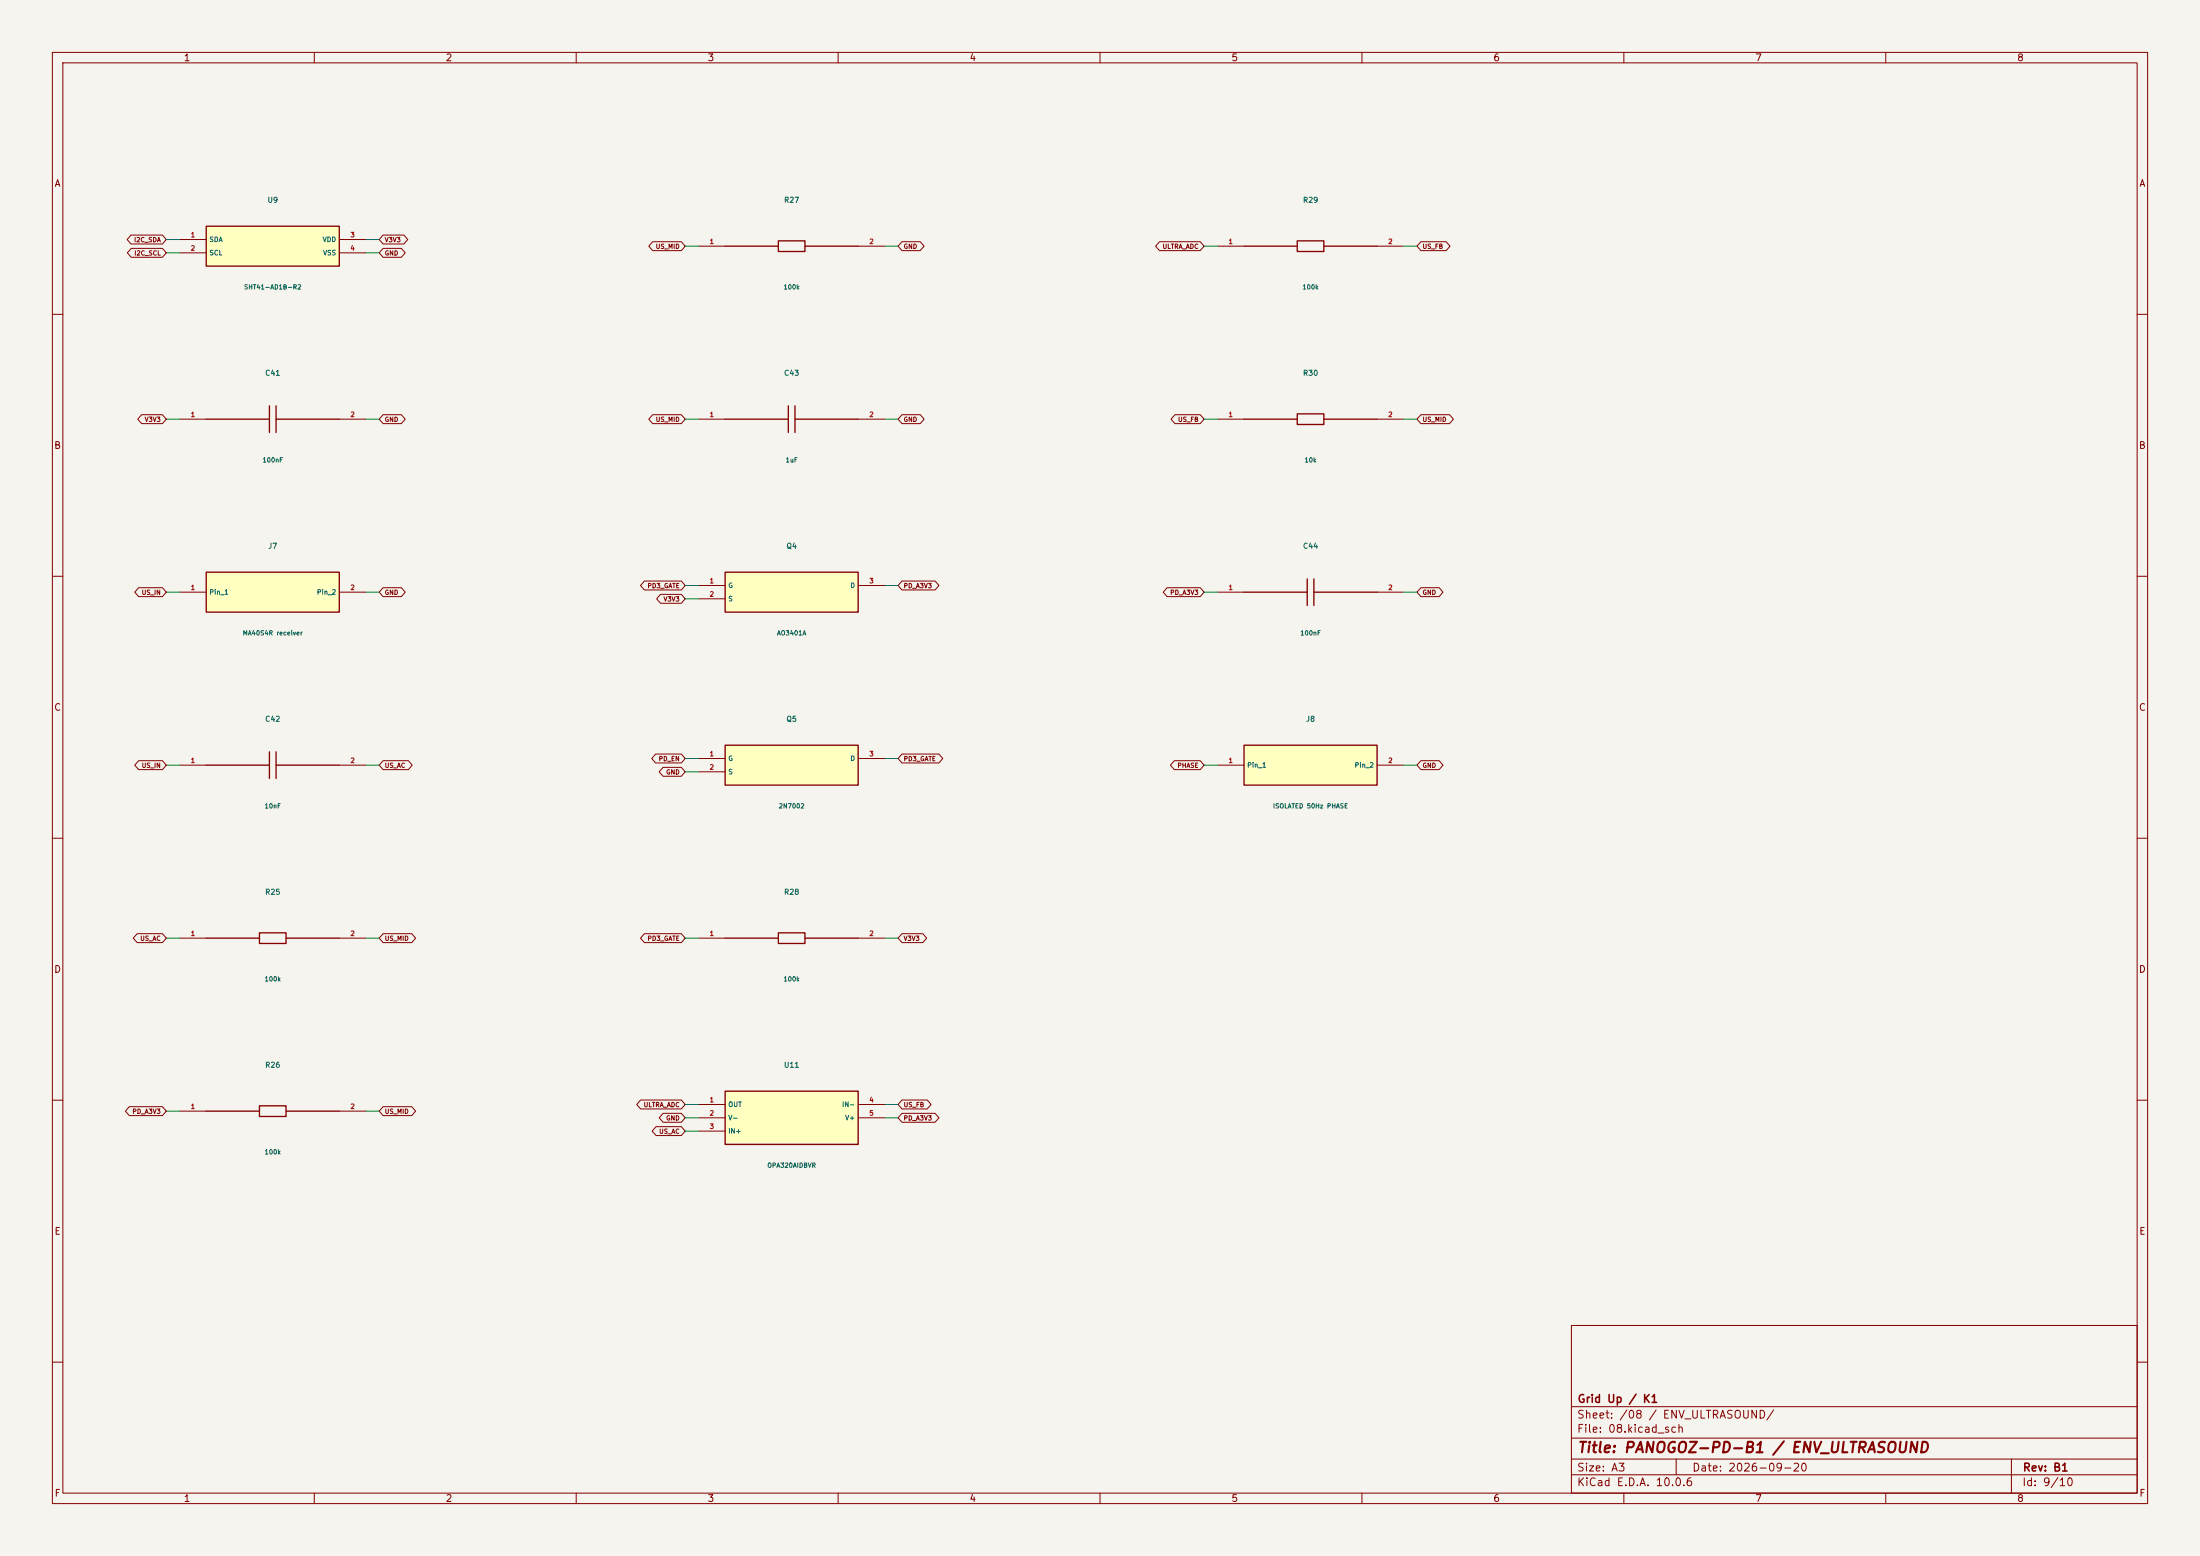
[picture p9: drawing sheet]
(kicad_sch (version 20250114) (generator "eeschema") (paper "A3") (title_block (title "PANOGOZ-PD-B1 / ENV_ULTRASOUND") (date "2026-09-20") (rev "B1") (company "Grid Up / K1")) (lib_symbols (symbol "B1:U9" (pin_names (offset .5)) (in_bom yes) (on_board yes) (property "Reference" "U" (at 0 8.81 0) (effects (font (size 1 1)))) (property "Value" "SHT41-AD1B-R2" (at 0 -6.8100000000000005 0) (effects (font (size 1 1)))) (symbol "U9_0_1" (rectangle (start -12.7 3.81) (end 12.7 -3.81) (stroke (width .254) (type default)) (fill (type background)))) (symbol "U9_1_1" (pin bidirectional line (at -17.78 1.27 0) (length 5.08) (name "SDA" (effects (font (size .9 .9)))) (number "1" (effects (font (size .9 .9))))) (pin input line (at -17.78 -1.27 0) (length 5.08) (name "SCL" (effects (font (size .9 .9)))) (number "2" (effects (font (size .9 .9))))) (pin power_in line (at 17.78 1.27 180) (length 5.08) (name "VDD" (effects (font (size .9 .9)))) (number "3" (effects (font (size .9 .9))))) (pin power_in line (at 17.78 -1.27 180) (length 5.08) (name "VSS" (effects (font (size .9 .9)))) (number "4" (effects (font (size .9 .9))))))) (symbol "B1:C41" (pin_names (offset .5)) (in_bom yes) (on_board yes) (property "Reference" "U" (at 0 8.81 0) (effects (font (size 1 1)))) (property "Value" "100nF" (at 0 -6.8100000000000005 0) (effects (font (size 1 1)))) (symbol "C41_0_1" (polyline (pts (xy -0.635 -2.54) (xy -0.635 2.54)) (stroke (width .254) (type default)) (fill (type none))) (polyline (pts (xy 0.635 -2.54) (xy 0.635 2.54)) (stroke (width .254) (type default)) (fill (type none))) (polyline (pts (xy -12.7 0) (xy -0.635 0)) (stroke (width .254) (type default)) (fill (type none))) (polyline (pts (xy 0.635 0) (xy 12.7 0)) (stroke (width .254) (type default)) (fill (type none)))) (symbol "C41_1_1" (pin passive line (at -17.78 0.0 0) (length 5.08) (name "" (effects (font (size .9 .9)))) (number "1" (effects (font (size .9 .9))))) (pin passive line (at 17.78 0.0 180) (length 5.08) (name "" (effects (font (size .9 .9)))) (number "2" (effects (font (size .9 .9))))))) (symbol "B1:J7" (pin_names (offset .5)) (in_bom yes) (on_board yes) (property "Reference" "U" (at 0 8.81 0) (effects (font (size 1 1)))) (property "Value" "MA40S4R receiver" (at 0 -6.8100000000000005 0) (effects (font (size 1 1)))) (symbol "J7_0_1" (rectangle (start -12.7 3.81) (end 12.7 -3.81) (stroke (width .254) (type default)) (fill (type background)))) (symbol "J7_1_1" (pin passive line (at -17.78 0.0 0) (length 5.08) (name "Pin_1" (effects (font (size .9 .9)))) (number "1" (effects (font (size .9 .9))))) (pin passive line (at 17.78 0.0 180) (length 5.08) (name "Pin_2" (effects (font (size .9 .9)))) (number "2" (effects (font (size .9 .9))))))) (symbol "B1:C42" (pin_names (offset .5)) (in_bom yes) (on_board yes) (property "Reference" "U" (at 0 8.81 0) (effects (font (size 1 1)))) (property "Value" "10nF" (at 0 -6.8100000000000005 0) (effects (font (size 1 1)))) (symbol "C42_0_1" (polyline (pts (xy -0.635 -2.54) (xy -0.635 2.54)) (stroke (width .254) (type default)) (fill (type none))) (polyline (pts (xy 0.635 -2.54) (xy 0.635 2.54)) (stroke (width .254) (type default)) (fill (type none))) (polyline (pts (xy -12.7 0) (xy -0.635 0)) (stroke (width .254) (type default)) (fill (type none))) (polyline (pts (xy 0.635 0) (xy 12.7 0)) (stroke (width .254) (type default)) (fill (type none)))) (symbol "C42_1_1" (pin passive line (at -17.78 0.0 0) (length 5.08) (name "" (effects (font (size .9 .9)))) (number "1" (effects (font (size .9 .9))))) (pin passive line (at 17.78 0.0 180) (length 5.08) (name "" (effects (font (size .9 .9)))) (number "2" (effects (font (size .9 .9))))))) (symbol "B1:R25" (pin_names (offset .5)) (in_bom yes) (on_board yes) (property "Reference" "U" (at 0 8.81 0) (effects (font (size 1 1)))) (property "Value" "100k" (at 0 -6.8100000000000005 0) (effects (font (size 1 1)))) (symbol "R25_0_1" (rectangle (start -2.54 1.016) (end 2.54 -1.016) (stroke (width .254) (type default)) (fill (type none))) (polyline (pts (xy -12.7 0) (xy -2.54 0)) (stroke (width .254) (type default)) (fill (type none))) (polyline (pts (xy 2.54 0) (xy 12.7 0)) (stroke (width .254) (type default)) (fill (type none)))) (symbol "R25_1_1" (pin passive line (at -17.78 0.0 0) (length 5.08) (name "" (effects (font (size .9 .9)))) (number "1" (effects (font (size .9 .9))))) (pin passive line (at 17.78 0.0 180) (length 5.08) (name "" (effects (font (size .9 .9)))) (number "2" (effects (font (size .9 .9))))))) (symbol "B1:R26" (pin_names (offset .5)) (in_bom yes) (on_board yes) (property "Reference" "U" (at 0 8.81 0) (effects (font (size 1 1)))) (property "Value" "100k" (at 0 -6.8100000000000005 0) (effects (font (size 1 1)))) (symbol "R26_0_1" (rectangle (start -2.54 1.016) (end 2.54 -1.016) (stroke (width .254) (type default)) (fill (type none))) (polyline (pts (xy -12.7 0) (xy -2.54 0)) (stroke (width .254) (type default)) (fill (type none))) (polyline (pts (xy 2.54 0) (xy 12.7 0)) (stroke (width .254) (type default)) (fill (type none)))) (symbol "R26_1_1" (pin passive line (at -17.78 0.0 0) (length 5.08) (name "" (effects (font (size .9 .9)))) (number "1" (effects (font (size .9 .9))))) (pin passive line (at 17.78 0.0 180) (length 5.08) (name "" (effects (font (size .9 .9)))) (number "2" (effects (font (size .9 .9))))))) (symbol "B1:R27" (pin_names (offset .5)) (in_bom yes) (on_board yes) (property "Reference" "U" (at 0 8.81 0) (effects (font (size 1 1)))) (property "Value" "100k" (at 0 -6.8100000000000005 0) (effects (font (size 1 1)))) (symbol "R27_0_1" (rectangle (start -2.54 1.016) (end 2.54 -1.016) (stroke (width .254) (type default)) (fill (type none))) (polyline (pts (xy -12.7 0) (xy -2.54 0)) (stroke (width .254) (type default)) (fill (type none))) (polyline (pts (xy 2.54 0) (xy 12.7 0)) (stroke (width .254) (type default)) (fill (type none)))) (symbol "R27_1_1" (pin passive line (at -17.78 0.0 0) (length 5.08) (name "" (effects (font (size .9 .9)))) (number "1" (effects (font (size .9 .9))))) (pin passive line (at 17.78 0.0 180) (length 5.08) (name "" (effects (font (size .9 .9)))) (number "2" (effects (font (size .9 .9))))))) (symbol "B1:C43" (pin_names (offset .5)) (in_bom yes) (on_board yes) (property "Reference" "U" (at 0 8.81 0) (effects (font (size 1 1)))) (property "Value" "1uF" (at 0 -6.8100000000000005 0) (effects (font (size 1 1)))) (symbol "C43_0_1" (polyline (pts (xy -0.635 -2.54) (xy -0.635 2.54)) (stroke (width .254) (type default)) (fill (type none))) (polyline (pts (xy 0.635 -2.54) (xy 0.635 2.54)) (stroke (width .254) (type default)) (fill (type none))) (polyline (pts (xy -12.7 0) (xy -0.635 0)) (stroke (width .254) (type default)) (fill (type none))) (polyline (pts (xy 0.635 0) (xy 12.7 0)) (stroke (width .254) (type default)) (fill (type none)))) (symbol "C43_1_1" (pin passive line (at -17.78 0.0 0) (length 5.08) (name "" (effects (font (size .9 .9)))) (number "1" (effects (font (size .9 .9))))) (pin passive line (at 17.78 0.0 180) (length 5.08) (name "" (effects (font (size .9 .9)))) (number "2" (effects (font (size .9 .9))))))) (symbol "B1:Q4" (pin_names (offset .5)) (in_bom yes) (on_board yes) (property "Reference" "U" (at 0 8.81 0) (effects (font (size 1 1)))) (property "Value" "AO3401A" (at 0 -6.8100000000000005 0) (effects (font (size 1 1)))) (symbol "Q4_0_1" (rectangle (start -12.7 3.81) (end 12.7 -3.81) (stroke (width .254) (type default)) (fill (type background)))) (symbol "Q4_1_1" (pin input line (at -17.78 1.27 0) (length 5.08) (name "G" (effects (font (size .9 .9)))) (number "1" (effects (font (size .9 .9))))) (pin passive line (at -17.78 -1.27 0) (length 5.08) (name "S" (effects (font (size .9 .9)))) (number "2" (effects (font (size .9 .9))))) (pin passive line (at 17.78 1.27 180) (length 5.08) (name "D" (effects (font (size .9 .9)))) (number "3" (effects (font (size .9 .9))))))) (symbol "B1:Q5" (pin_names (offset .5)) (in_bom yes) (on_board yes) (property "Reference" "U" (at 0 8.81 0) (effects (font (size 1 1)))) (property "Value" "2N7002" (at 0 -6.8100000000000005 0) (effects (font (size 1 1)))) (symbol "Q5_0_1" (rectangle (start -12.7 3.81) (end 12.7 -3.81) (stroke (width .254) (type default)) (fill (type background)))) (symbol "Q5_1_1" (pin input line (at -17.78 1.27 0) (length 5.08) (name "G" (effects (font (size .9 .9)))) (number "1" (effects (font (size .9 .9))))) (pin passive line (at -17.78 -1.27 0) (length 5.08) (name "S" (effects (font (size .9 .9)))) (number "2" (effects (font (size .9 .9))))) (pin passive line (at 17.78 1.27 180) (length 5.08) (name "D" (effects (font (size .9 .9)))) (number "3" (effects (font (size .9 .9))))))) (symbol "B1:R28" (pin_names (offset .5)) (in_bom yes) (on_board yes) (property "Reference" "U" (at 0 8.81 0) (effects (font (size 1 1)))) (property "Value" "100k" (at 0 -6.8100000000000005 0) (effects (font (size 1 1)))) (symbol "R28_0_1" (rectangle (start -2.54 1.016) (end 2.54 -1.016) (stroke (width .254) (type default)) (fill (type none))) (polyline (pts (xy -12.7 0) (xy -2.54 0)) (stroke (width .254) (type default)) (fill (type none))) (polyline (pts (xy 2.54 0) (xy 12.7 0)) (stroke (width .254) (type default)) (fill (type none)))) (symbol "R28_1_1" (pin passive line (at -17.78 0.0 0) (length 5.08) (name "" (effects (font (size .9 .9)))) (number "1" (effects (font (size .9 .9))))) (pin passive line (at 17.78 0.0 180) (length 5.08) (name "" (effects (font (size .9 .9)))) (number "2" (effects (font (size .9 .9))))))) (symbol "B1:U11" (pin_names (offset .5)) (in_bom yes) (on_board yes) (property "Reference" "U" (at 0 10.08 0) (effects (font (size 1 1)))) (property "Value" "OPA320AIDBVR" (at 0 -8.08 0) (effects (font (size 1 1)))) (symbol "U11_0_1" (rectangle (start -12.7 5.08) (end 12.7 -5.08) (stroke (width .254) (type default)) (fill (type background)))) (symbol "U11_1_1" (pin output line (at -17.78 2.54 0) (length 5.08) (name "OUT" (effects (font (size .9 .9)))) (number "1" (effects (font (size .9 .9))))) (pin power_in line (at -17.78 0.0 0) (length 5.08) (name "V-" (effects (font (size .9 .9)))) (number "2" (effects (font (size .9 .9))))) (pin input line (at -17.78 -2.54 0) (length 5.08) (name "IN+" (effects (font (size .9 .9)))) (number "3" (effects (font (size .9 .9))))) (pin input line (at 17.78 2.54 180) (length 5.08) (name "IN-" (effects (font (size .9 .9)))) (number "4" (effects (font (size .9 .9))))) (pin power_in line (at 17.78 0.0 180) (length 5.08) (name "V+" (effects (font (size .9 .9)))) (number "5" (effects (font (size .9 .9))))))) (symbol "B1:R29" (pin_names (offset .5)) (in_bom yes) (on_board yes) (property "Reference" "U" (at 0 8.81 0) (effects (font (size 1 1)))) (property "Value" "100k" (at 0 -6.8100000000000005 0) (effects (font (size 1 1)))) (symbol "R29_0_1" (rectangle (start -2.54 1.016) (end 2.54 -1.016) (stroke (width .254) (type default)) (fill (type none))) (polyline (pts (xy -12.7 0) (xy -2.54 0)) (stroke (width .254) (type default)) (fill (type none))) (polyline (pts (xy 2.54 0) (xy 12.7 0)) (stroke (width .254) (type default)) (fill (type none)))) (symbol "R29_1_1" (pin passive line (at -17.78 0.0 0) (length 5.08) (name "" (effects (font (size .9 .9)))) (number "1" (effects (font (size .9 .9))))) (pin passive line (at 17.78 0.0 180) (length 5.08) (name "" (effects (font (size .9 .9)))) (number "2" (effects (font (size .9 .9))))))) (symbol "B1:R30" (pin_names (offset .5)) (in_bom yes) (on_board yes) (property "Reference" "U" (at 0 8.81 0) (effects (font (size 1 1)))) (property "Value" "10k" (at 0 -6.8100000000000005 0) (effects (font (size 1 1)))) (symbol "R30_0_1" (rectangle (start -2.54 1.016) (end 2.54 -1.016) (stroke (width .254) (type default)) (fill (type none))) (polyline (pts (xy -12.7 0) (xy -2.54 0)) (stroke (width .254) (type default)) (fill (type none))) (polyline (pts (xy 2.54 0) (xy 12.7 0)) (stroke (width .254) (type default)) (fill (type none)))) (symbol "R30_1_1" (pin passive line (at -17.78 0.0 0) (length 5.08) (name "" (effects (font (size .9 .9)))) (number "1" (effects (font (size .9 .9))))) (pin passive line (at 17.78 0.0 180) (length 5.08) (name "" (effects (font (size .9 .9)))) (number "2" (effects (font (size .9 .9))))))) (symbol "B1:C44" (pin_names (offset .5)) (in_bom yes) (on_board yes) (property "Reference" "U" (at 0 8.81 0) (effects (font (size 1 1)))) (property "Value" "100nF" (at 0 -6.8100000000000005 0) (effects (font (size 1 1)))) (symbol "C44_0_1" (polyline (pts (xy -0.635 -2.54) (xy -0.635 2.54)) (stroke (width .254) (type default)) (fill (type none))) (polyline (pts (xy 0.635 -2.54) (xy 0.635 2.54)) (stroke (width .254) (type default)) (fill (type none))) (polyline (pts (xy -12.7 0) (xy -0.635 0)) (stroke (width .254) (type default)) (fill (type none))) (polyline (pts (xy 0.635 0) (xy 12.7 0)) (stroke (width .254) (type default)) (fill (type none)))) (symbol "C44_1_1" (pin passive line (at -17.78 0.0 0) (length 5.08) (name "" (effects (font (size .9 .9)))) (number "1" (effects (font (size .9 .9))))) (pin passive line (at 17.78 0.0 180) (length 5.08) (name "" (effects (font (size .9 .9)))) (number "2" (effects (font (size .9 .9))))))) (symbol "B1:J8" (pin_names (offset .5)) (in_bom yes) (on_board yes) (property "Reference" "U" (at 0 8.81 0) (effects (font (size 1 1)))) (property "Value" "ISOLATED 50Hz PHASE" (at 0 -6.8100000000000005 0) (effects (font (size 1 1)))) (symbol "J8_0_1" (rectangle (start -12.7 3.81) (end 12.7 -3.81) (stroke (width .254) (type default)) (fill (type background)))) (symbol "J8_1_1" (pin passive line (at -17.78 0.0 0) (length 5.08) (name "Pin_1" (effects (font (size .9 .9)))) (number "1" (effects (font (size .9 .9))))) (pin passive line (at 17.78 0.0 180) (length 5.08) (name "Pin_2" (effects (font (size .9 .9)))) (number "2" (effects (font (size .9 .9))))))))
(symbol (lib_id "B1:U9") (at 52.07 46.99 0) (unit 1) (in_bom yes) (on_board yes) (property "Reference" "U9" (at 52.07 38.18 0) (effects (font (size 1 1)) )) (property "Value" "SHT41-AD1B-R2" (at 52.07 54.800000000000004 0) (effects (font (size 0.85 0.85)) )) (property "Footprint" "Sensor_Humidity:Sensirion_DFN-4_1.5x1.5mm_P0.8mm_SHT4x_NoCentralPad" (at 52.07 46.99 0) (effects (font (size 0.85 0.85)) (hide yes))) (property "MPN" "SHT41-AD1B-R2" (at 52.07 46.99 0) (effects (font (size 0.85 0.85)) (hide yes))))
(wire (pts (xy 34.29 45.72) (xy 31.75 45.72)) (stroke (width 0) (type default)))
(global_label "I2C_SDA" (shape bidirectional) (at 31.75 45.72 180) (effects (font (size .85 .85)) (justify right)) (property "Intersheetrefs" "${INTERSHEET_REFS}" (at 31.75 45.72 0) (effects (font (size 1 1)) (hide yes))))
(wire (pts (xy 34.29 48.260000000000005) (xy 31.75 48.260000000000005)) (stroke (width 0) (type default)))
(global_label "I2C_SCL" (shape bidirectional) (at 31.75 48.260000000000005 180) (effects (font (size .85 .85)) (justify right)) (property "Intersheetrefs" "${INTERSHEET_REFS}" (at 31.75 48.260000000000005 0) (effects (font (size 1 1)) (hide yes))))
(wire (pts (xy 69.85 45.72) (xy 72.39 45.72)) (stroke (width 0) (type default)))
(global_label "V3V3" (shape bidirectional) (at 72.39 45.72 0) (effects (font (size .85 .85)) (justify left)) (property "Intersheetrefs" "${INTERSHEET_REFS}" (at 72.39 45.72 0) (effects (font (size 1 1)) (hide yes))))
(wire (pts (xy 69.85 48.260000000000005) (xy 72.39 48.260000000000005)) (stroke (width 0) (type default)))
(global_label "GND" (shape bidirectional) (at 72.39 48.260000000000005 0) (effects (font (size .85 .85)) (justify left)) (property "Intersheetrefs" "${INTERSHEET_REFS}" (at 72.39 48.260000000000005 0) (effects (font (size 1 1)) (hide yes))))
(symbol (lib_id "B1:C41") (at 52.07 80.00999999999999 0) (unit 1) (in_bom yes) (on_board yes) (property "Reference" "C41" (at 52.07 71.19999999999999 0) (effects (font (size 1 1)) )) (property "Value" "100nF" (at 52.07 87.82 0) (effects (font (size 0.85 0.85)) )) (property "Footprint" "Capacitor_SMD:C_0402_1005Metric" (at 52.07 80.00999999999999 0) (effects (font (size 0.85 0.85)) (hide yes))) (property "MPN" "X7R 16V 100nF" (at 52.07 80.00999999999999 0) (effects (font (size 0.85 0.85)) (hide yes))))
(wire (pts (xy 34.29 80.00999999999999) (xy 31.75 80.00999999999999)) (stroke (width 0) (type default)))
(global_label "V3V3" (shape bidirectional) (at 31.75 80.00999999999999 180) (effects (font (size .85 .85)) (justify right)) (property "Intersheetrefs" "${INTERSHEET_REFS}" (at 31.75 80.00999999999999 0) (effects (font (size 1 1)) (hide yes))))
(wire (pts (xy 69.85 80.00999999999999) (xy 72.39 80.00999999999999)) (stroke (width 0) (type default)))
(global_label "GND" (shape bidirectional) (at 72.39 80.00999999999999 0) (effects (font (size .85 .85)) (justify left)) (property "Intersheetrefs" "${INTERSHEET_REFS}" (at 72.39 80.00999999999999 0) (effects (font (size 1 1)) (hide yes))))
(symbol (lib_id "B1:J7") (at 52.07 113.02999999999999 0) (unit 1) (in_bom yes) (on_board yes) (property "Reference" "J7" (at 52.07 104.21999999999998 0) (effects (font (size 1 1)) )) (property "Value" "MA40S4R receiver" (at 52.07 120.83999999999999 0) (effects (font (size 0.85 0.85)) )) (property "Footprint" "Connector_JST:JST_SH_SM02B-SRSS-TB_1x02-1MP_P1.00mm_Horizontal" (at 52.07 113.02999999999999 0) (effects (font (size 0.85 0.85)) (hide yes))) (property "MPN" "MA40S4R receiver" (at 52.07 113.02999999999999 0) (effects (font (size 0.85 0.85)) (hide yes))))
(wire (pts (xy 34.29 113.02999999999999) (xy 31.75 113.02999999999999)) (stroke (width 0) (type default)))
(global_label "US_IN" (shape bidirectional) (at 31.75 113.02999999999999 180) (effects (font (size .85 .85)) (justify right)) (property "Intersheetrefs" "${INTERSHEET_REFS}" (at 31.75 113.02999999999999 0) (effects (font (size 1 1)) (hide yes))))
(wire (pts (xy 69.85 113.02999999999999) (xy 72.39 113.02999999999999)) (stroke (width 0) (type default)))
(global_label "GND" (shape bidirectional) (at 72.39 113.02999999999999 0) (effects (font (size .85 .85)) (justify left)) (property "Intersheetrefs" "${INTERSHEET_REFS}" (at 72.39 113.02999999999999 0) (effects (font (size 1 1)) (hide yes))))
(symbol (lib_id "B1:C42") (at 52.07 146.04999999999998 0) (unit 1) (in_bom yes) (on_board yes) (property "Reference" "C42" (at 52.07 137.23999999999998 0) (effects (font (size 1 1)) )) (property "Value" "10nF" (at 52.07 153.85999999999999 0) (effects (font (size 0.85 0.85)) )) (property "Footprint" "Capacitor_SMD:C_0402_1005Metric" (at 52.07 146.04999999999998 0) (effects (font (size 0.85 0.85)) (hide yes))) (property "MPN" "X7R 16V 10nF" (at 52.07 146.04999999999998 0) (effects (font (size 0.85 0.85)) (hide yes))))
(wire (pts (xy 34.29 146.04999999999998) (xy 31.75 146.04999999999998)) (stroke (width 0) (type default)))
(global_label "US_IN" (shape bidirectional) (at 31.75 146.04999999999998 180) (effects (font (size .85 .85)) (justify right)) (property "Intersheetrefs" "${INTERSHEET_REFS}" (at 31.75 146.04999999999998 0) (effects (font (size 1 1)) (hide yes))))
(wire (pts (xy 69.85 146.04999999999998) (xy 72.39 146.04999999999998)) (stroke (width 0) (type default)))
(global_label "US_AC" (shape bidirectional) (at 72.39 146.04999999999998 0) (effects (font (size .85 .85)) (justify left)) (property "Intersheetrefs" "${INTERSHEET_REFS}" (at 72.39 146.04999999999998 0) (effects (font (size 1 1)) (hide yes))))
(symbol (lib_id "B1:R25") (at 52.07 179.07 0) (unit 1) (in_bom yes) (on_board yes) (property "Reference" "R25" (at 52.07 170.26 0) (effects (font (size 1 1)) )) (property "Value" "100k" (at 52.07 186.88 0) (effects (font (size 0.85 0.85)) )) (property "Footprint" "Resistor_SMD:R_0402_1005Metric" (at 52.07 179.07 0) (effects (font (size 0.85 0.85)) (hide yes))) (property "MPN" "1% thick film 100k" (at 52.07 179.07 0) (effects (font (size 0.85 0.85)) (hide yes))))
(wire (pts (xy 34.29 179.07) (xy 31.75 179.07)) (stroke (width 0) (type default)))
(global_label "US_AC" (shape bidirectional) (at 31.75 179.07 180) (effects (font (size .85 .85)) (justify right)) (property "Intersheetrefs" "${INTERSHEET_REFS}" (at 31.75 179.07 0) (effects (font (size 1 1)) (hide yes))))
(wire (pts (xy 69.85 179.07) (xy 72.39 179.07)) (stroke (width 0) (type default)))
(global_label "US_MID" (shape bidirectional) (at 72.39 179.07 0) (effects (font (size .85 .85)) (justify left)) (property "Intersheetrefs" "${INTERSHEET_REFS}" (at 72.39 179.07 0) (effects (font (size 1 1)) (hide yes))))
(symbol (lib_id "B1:R26") (at 52.07 212.08999999999997 0) (unit 1) (in_bom yes) (on_board yes) (property "Reference" "R26" (at 52.07 203.27999999999997 0) (effects (font (size 1 1)) )) (property "Value" "100k" (at 52.07 219.89999999999998 0) (effects (font (size 0.85 0.85)) )) (property "Footprint" "Resistor_SMD:R_0402_1005Metric" (at 52.07 212.08999999999997 0) (effects (font (size 0.85 0.85)) (hide yes))) (property "MPN" "1% thick film 100k" (at 52.07 212.08999999999997 0) (effects (font (size 0.85 0.85)) (hide yes))))
(wire (pts (xy 34.29 212.08999999999997) (xy 31.75 212.08999999999997)) (stroke (width 0) (type default)))
(global_label "PD_A3V3" (shape bidirectional) (at 31.75 212.08999999999997 180) (effects (font (size .85 .85)) (justify right)) (property "Intersheetrefs" "${INTERSHEET_REFS}" (at 31.75 212.08999999999997 0) (effects (font (size 1 1)) (hide yes))))
(wire (pts (xy 69.85 212.08999999999997) (xy 72.39 212.08999999999997)) (stroke (width 0) (type default)))
(global_label "US_MID" (shape bidirectional) (at 72.39 212.08999999999997 0) (effects (font (size .85 .85)) (justify left)) (property "Intersheetrefs" "${INTERSHEET_REFS}" (at 72.39 212.08999999999997 0) (effects (font (size 1 1)) (hide yes))))
(symbol (lib_id "B1:R27") (at 151.13 46.99 0) (unit 1) (in_bom yes) (on_board yes) (property "Reference" "R27" (at 151.13 38.18 0) (effects (font (size 1 1)) )) (property "Value" "100k" (at 151.13 54.800000000000004 0) (effects (font (size 0.85 0.85)) )) (property "Footprint" "Resistor_SMD:R_0402_1005Metric" (at 151.13 46.99 0) (effects (font (size 0.85 0.85)) (hide yes))) (property "MPN" "1% thick film 100k" (at 151.13 46.99 0) (effects (font (size 0.85 0.85)) (hide yes))))
(wire (pts (xy 133.35 46.99) (xy 130.81 46.99)) (stroke (width 0) (type default)))
(global_label "US_MID" (shape bidirectional) (at 130.81 46.99 180) (effects (font (size .85 .85)) (justify right)) (property "Intersheetrefs" "${INTERSHEET_REFS}" (at 130.81 46.99 0) (effects (font (size 1 1)) (hide yes))))
(wire (pts (xy 168.91 46.99) (xy 171.45 46.99)) (stroke (width 0) (type default)))
(global_label "GND" (shape bidirectional) (at 171.45 46.99 0) (effects (font (size .85 .85)) (justify left)) (property "Intersheetrefs" "${INTERSHEET_REFS}" (at 171.45 46.99 0) (effects (font (size 1 1)) (hide yes))))
(symbol (lib_id "B1:C43") (at 151.13 80.00999999999999 0) (unit 1) (in_bom yes) (on_board yes) (property "Reference" "C43" (at 151.13 71.19999999999999 0) (effects (font (size 1 1)) )) (property "Value" "1uF" (at 151.13 87.82 0) (effects (font (size 0.85 0.85)) )) (property "Footprint" "Capacitor_SMD:C_0402_1005Metric" (at 151.13 80.00999999999999 0) (effects (font (size 0.85 0.85)) (hide yes))) (property "MPN" "X7R 16V 1uF" (at 151.13 80.00999999999999 0) (effects (font (size 0.85 0.85)) (hide yes))))
(wire (pts (xy 133.35 80.00999999999999) (xy 130.81 80.00999999999999)) (stroke (width 0) (type default)))
(global_label "US_MID" (shape bidirectional) (at 130.81 80.00999999999999 180) (effects (font (size .85 .85)) (justify right)) (property "Intersheetrefs" "${INTERSHEET_REFS}" (at 130.81 80.00999999999999 0) (effects (font (size 1 1)) (hide yes))))
(wire (pts (xy 168.91 80.00999999999999) (xy 171.45 80.00999999999999)) (stroke (width 0) (type default)))
(global_label "GND" (shape bidirectional) (at 171.45 80.00999999999999 0) (effects (font (size .85 .85)) (justify left)) (property "Intersheetrefs" "${INTERSHEET_REFS}" (at 171.45 80.00999999999999 0) (effects (font (size 1 1)) (hide yes))))
(symbol (lib_id "B1:Q4") (at 151.13 113.02999999999999 0) (unit 1) (in_bom yes) (on_board yes) (property "Reference" "Q4" (at 151.13 104.21999999999998 0) (effects (font (size 1 1)) )) (property "Value" "AO3401A" (at 151.13 120.83999999999999 0) (effects (font (size 0.85 0.85)) )) (property "Footprint" "Package_TO_SOT_SMD:SOT-23" (at 151.13 113.02999999999999 0) (effects (font (size 0.85 0.85)) (hide yes))) (property "MPN" "AO3401A" (at 151.13 113.02999999999999 0) (effects (font (size 0.85 0.85)) (hide yes))))
(wire (pts (xy 133.35 111.75999999999999) (xy 130.81 111.75999999999999)) (stroke (width 0) (type default)))
(global_label "PD3_GATE" (shape bidirectional) (at 130.81 111.75999999999999 180) (effects (font (size .85 .85)) (justify right)) (property "Intersheetrefs" "${INTERSHEET_REFS}" (at 130.81 111.75999999999999 0) (effects (font (size 1 1)) (hide yes))))
(wire (pts (xy 133.35 114.29999999999998) (xy 130.81 114.29999999999998)) (stroke (width 0) (type default)))
(global_label "V3V3" (shape bidirectional) (at 130.81 114.29999999999998 180) (effects (font (size .85 .85)) (justify right)) (property "Intersheetrefs" "${INTERSHEET_REFS}" (at 130.81 114.29999999999998 0) (effects (font (size 1 1)) (hide yes))))
(wire (pts (xy 168.91 111.75999999999999) (xy 171.45 111.75999999999999)) (stroke (width 0) (type default)))
(global_label "PD_A3V3" (shape bidirectional) (at 171.45 111.75999999999999 0) (effects (font (size .85 .85)) (justify left)) (property "Intersheetrefs" "${INTERSHEET_REFS}" (at 171.45 111.75999999999999 0) (effects (font (size 1 1)) (hide yes))))
(symbol (lib_id "B1:Q5") (at 151.13 146.04999999999998 0) (unit 1) (in_bom yes) (on_board yes) (property "Reference" "Q5" (at 151.13 137.23999999999998 0) (effects (font (size 1 1)) )) (property "Value" "2N7002" (at 151.13 153.85999999999999 0) (effects (font (size 0.85 0.85)) )) (property "Footprint" "Package_TO_SOT_SMD:SOT-23" (at 151.13 146.04999999999998 0) (effects (font (size 0.85 0.85)) (hide yes))) (property "MPN" "2N7002" (at 151.13 146.04999999999998 0) (effects (font (size 0.85 0.85)) (hide yes))))
(wire (pts (xy 133.35 144.77999999999997) (xy 130.81 144.77999999999997)) (stroke (width 0) (type default)))
(global_label "PD_EN" (shape bidirectional) (at 130.81 144.77999999999997 180) (effects (font (size .85 .85)) (justify right)) (property "Intersheetrefs" "${INTERSHEET_REFS}" (at 130.81 144.77999999999997 0) (effects (font (size 1 1)) (hide yes))))
(wire (pts (xy 133.35 147.32) (xy 130.81 147.32)) (stroke (width 0) (type default)))
(global_label "GND" (shape bidirectional) (at 130.81 147.32 180) (effects (font (size .85 .85)) (justify right)) (property "Intersheetrefs" "${INTERSHEET_REFS}" (at 130.81 147.32 0) (effects (font (size 1 1)) (hide yes))))
(wire (pts (xy 168.91 144.77999999999997) (xy 171.45 144.77999999999997)) (stroke (width 0) (type default)))
(global_label "PD3_GATE" (shape bidirectional) (at 171.45 144.77999999999997 0) (effects (font (size .85 .85)) (justify left)) (property "Intersheetrefs" "${INTERSHEET_REFS}" (at 171.45 144.77999999999997 0) (effects (font (size 1 1)) (hide yes))))
(symbol (lib_id "B1:R28") (at 151.13 179.07 0) (unit 1) (in_bom yes) (on_board yes) (property "Reference" "R28" (at 151.13 170.26 0) (effects (font (size 1 1)) )) (property "Value" "100k" (at 151.13 186.88 0) (effects (font (size 0.85 0.85)) )) (property "Footprint" "Resistor_SMD:R_0402_1005Metric" (at 151.13 179.07 0) (effects (font (size 0.85 0.85)) (hide yes))) (property "MPN" "1% thick film 100k" (at 151.13 179.07 0) (effects (font (size 0.85 0.85)) (hide yes))))
(wire (pts (xy 133.35 179.07) (xy 130.81 179.07)) (stroke (width 0) (type default)))
(global_label "PD3_GATE" (shape bidirectional) (at 130.81 179.07 180) (effects (font (size .85 .85)) (justify right)) (property "Intersheetrefs" "${INTERSHEET_REFS}" (at 130.81 179.07 0) (effects (font (size 1 1)) (hide yes))))
(wire (pts (xy 168.91 179.07) (xy 171.45 179.07)) (stroke (width 0) (type default)))
(global_label "V3V3" (shape bidirectional) (at 171.45 179.07 0) (effects (font (size .85 .85)) (justify left)) (property "Intersheetrefs" "${INTERSHEET_REFS}" (at 171.45 179.07 0) (effects (font (size 1 1)) (hide yes))))
(symbol (lib_id "B1:U11") (at 151.13 213.35999999999999 0) (unit 1) (in_bom yes) (on_board yes) (property "Reference" "U11" (at 151.13 203.27999999999997 0) (effects (font (size 1 1)) )) (property "Value" "OPA320AIDBVR" (at 151.13 222.44 0) (effects (font (size 0.85 0.85)) )) (property "Footprint" "Package_TO_SOT_SMD:SOT-23-5" (at 151.13 213.35999999999999 0) (effects (font (size 0.85 0.85)) (hide yes))) (property "MPN" "OPA320AIDBVR" (at 151.13 213.35999999999999 0) (effects (font (size 0.85 0.85)) (hide yes))))
(wire (pts (xy 133.35 210.82) (xy 130.81 210.82)) (stroke (width 0) (type default)))
(global_label "ULTRA_ADC" (shape bidirectional) (at 130.81 210.82 180) (effects (font (size .85 .85)) (justify right)) (property "Intersheetrefs" "${INTERSHEET_REFS}" (at 130.81 210.82 0) (effects (font (size 1 1)) (hide yes))))
(wire (pts (xy 133.35 213.35999999999999) (xy 130.81 213.35999999999999)) (stroke (width 0) (type default)))
(global_label "GND" (shape bidirectional) (at 130.81 213.35999999999999 180) (effects (font (size .85 .85)) (justify right)) (property "Intersheetrefs" "${INTERSHEET_REFS}" (at 130.81 213.35999999999999 0) (effects (font (size 1 1)) (hide yes))))
(wire (pts (xy 133.35 215.89999999999998) (xy 130.81 215.89999999999998)) (stroke (width 0) (type default)))
(global_label "US_AC" (shape bidirectional) (at 130.81 215.89999999999998 180) (effects (font (size .85 .85)) (justify right)) (property "Intersheetrefs" "${INTERSHEET_REFS}" (at 130.81 215.89999999999998 0) (effects (font (size 1 1)) (hide yes))))
(wire (pts (xy 168.91 210.82) (xy 171.45 210.82)) (stroke (width 0) (type default)))
(global_label "US_FB" (shape bidirectional) (at 171.45 210.82 0) (effects (font (size .85 .85)) (justify left)) (property "Intersheetrefs" "${INTERSHEET_REFS}" (at 171.45 210.82 0) (effects (font (size 1 1)) (hide yes))))
(wire (pts (xy 168.91 213.35999999999999) (xy 171.45 213.35999999999999)) (stroke (width 0) (type default)))
(global_label "PD_A3V3" (shape bidirectional) (at 171.45 213.35999999999999 0) (effects (font (size .85 .85)) (justify left)) (property "Intersheetrefs" "${INTERSHEET_REFS}" (at 171.45 213.35999999999999 0) (effects (font (size 1 1)) (hide yes))))
(symbol (lib_id "B1:R29") (at 250.19 46.99 0) (unit 1) (in_bom yes) (on_board yes) (property "Reference" "R29" (at 250.19 38.18 0) (effects (font (size 1 1)) )) (property "Value" "100k" (at 250.19 54.800000000000004 0) (effects (font (size 0.85 0.85)) )) (property "Footprint" "Resistor_SMD:R_0402_1005Metric" (at 250.19 46.99 0) (effects (font (size 0.85 0.85)) (hide yes))) (property "MPN" "1% thick film 100k" (at 250.19 46.99 0) (effects (font (size 0.85 0.85)) (hide yes))))
(wire (pts (xy 232.41 46.99) (xy 229.87 46.99)) (stroke (width 0) (type default)))
(global_label "ULTRA_ADC" (shape bidirectional) (at 229.87 46.99 180) (effects (font (size .85 .85)) (justify right)) (property "Intersheetrefs" "${INTERSHEET_REFS}" (at 229.87 46.99 0) (effects (font (size 1 1)) (hide yes))))
(wire (pts (xy 267.97 46.99) (xy 270.51000000000005 46.99)) (stroke (width 0) (type default)))
(global_label "US_FB" (shape bidirectional) (at 270.51000000000005 46.99 0) (effects (font (size .85 .85)) (justify left)) (property "Intersheetrefs" "${INTERSHEET_REFS}" (at 270.51000000000005 46.99 0) (effects (font (size 1 1)) (hide yes))))
(symbol (lib_id "B1:R30") (at 250.19 80.00999999999999 0) (unit 1) (in_bom yes) (on_board yes) (property "Reference" "R30" (at 250.19 71.19999999999999 0) (effects (font (size 1 1)) )) (property "Value" "10k" (at 250.19 87.82 0) (effects (font (size 0.85 0.85)) )) (property "Footprint" "Resistor_SMD:R_0402_1005Metric" (at 250.19 80.00999999999999 0) (effects (font (size 0.85 0.85)) (hide yes))) (property "MPN" "1% thick film 10k" (at 250.19 80.00999999999999 0) (effects (font (size 0.85 0.85)) (hide yes))))
(wire (pts (xy 232.41 80.00999999999999) (xy 229.87 80.00999999999999)) (stroke (width 0) (type default)))
(global_label "US_FB" (shape bidirectional) (at 229.87 80.00999999999999 180) (effects (font (size .85 .85)) (justify right)) (property "Intersheetrefs" "${INTERSHEET_REFS}" (at 229.87 80.00999999999999 0) (effects (font (size 1 1)) (hide yes))))
(wire (pts (xy 267.97 80.00999999999999) (xy 270.51000000000005 80.00999999999999)) (stroke (width 0) (type default)))
(global_label "US_MID" (shape bidirectional) (at 270.51000000000005 80.00999999999999 0) (effects (font (size .85 .85)) (justify left)) (property "Intersheetrefs" "${INTERSHEET_REFS}" (at 270.51000000000005 80.00999999999999 0) (effects (font (size 1 1)) (hide yes))))
(symbol (lib_id "B1:C44") (at 250.19 113.02999999999999 0) (unit 1) (in_bom yes) (on_board yes) (property "Reference" "C44" (at 250.19 104.21999999999998 0) (effects (font (size 1 1)) )) (property "Value" "100nF" (at 250.19 120.83999999999999 0) (effects (font (size 0.85 0.85)) )) (property "Footprint" "Capacitor_SMD:C_0402_1005Metric" (at 250.19 113.02999999999999 0) (effects (font (size 0.85 0.85)) (hide yes))) (property "MPN" "X7R 16V 100nF" (at 250.19 113.02999999999999 0) (effects (font (size 0.85 0.85)) (hide yes))))
(wire (pts (xy 232.41 113.02999999999999) (xy 229.87 113.02999999999999)) (stroke (width 0) (type default)))
(global_label "PD_A3V3" (shape bidirectional) (at 229.87 113.02999999999999 180) (effects (font (size .85 .85)) (justify right)) (property "Intersheetrefs" "${INTERSHEET_REFS}" (at 229.87 113.02999999999999 0) (effects (font (size 1 1)) (hide yes))))
(wire (pts (xy 267.97 113.02999999999999) (xy 270.51000000000005 113.02999999999999)) (stroke (width 0) (type default)))
(global_label "GND" (shape bidirectional) (at 270.51000000000005 113.02999999999999 0) (effects (font (size .85 .85)) (justify left)) (property "Intersheetrefs" "${INTERSHEET_REFS}" (at 270.51000000000005 113.02999999999999 0) (effects (font (size 1 1)) (hide yes))))
(symbol (lib_id "B1:J8") (at 250.19 146.04999999999998 0) (unit 1) (in_bom yes) (on_board yes) (property "Reference" "J8" (at 250.19 137.23999999999998 0) (effects (font (size 1 1)) )) (property "Value" "ISOLATED 50Hz PHASE" (at 250.19 153.85999999999999 0) (effects (font (size 0.85 0.85)) )) (property "Footprint" "Connector_JST:JST_SH_SM02B-SRSS-TB_1x02-1MP_P1.00mm_Horizontal" (at 250.19 146.04999999999998 0) (effects (font (size 0.85 0.85)) (hide yes))) (property "MPN" "ISOLATED 50Hz PHASE" (at 250.19 146.04999999999998 0) (effects (font (size 0.85 0.85)) (hide yes))))
(wire (pts (xy 232.41 146.04999999999998) (xy 229.87 146.04999999999998)) (stroke (width 0) (type default)))
(global_label "PHASE" (shape bidirectional) (at 229.87 146.04999999999998 180) (effects (font (size .85 .85)) (justify right)) (property "Intersheetrefs" "${INTERSHEET_REFS}" (at 229.87 146.04999999999998 0) (effects (font (size 1 1)) (hide yes))))
(wire (pts (xy 267.97 146.04999999999998) (xy 270.51000000000005 146.04999999999998)) (stroke (width 0) (type default)))
(global_label "GND" (shape bidirectional) (at 270.51000000000005 146.04999999999998 0) (effects (font (size .85 .85)) (justify left)) (property "Intersheetrefs" "${INTERSHEET_REFS}" (at 270.51000000000005 146.04999999999998 0) (effects (font (size 1 1)) (hide yes)))))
